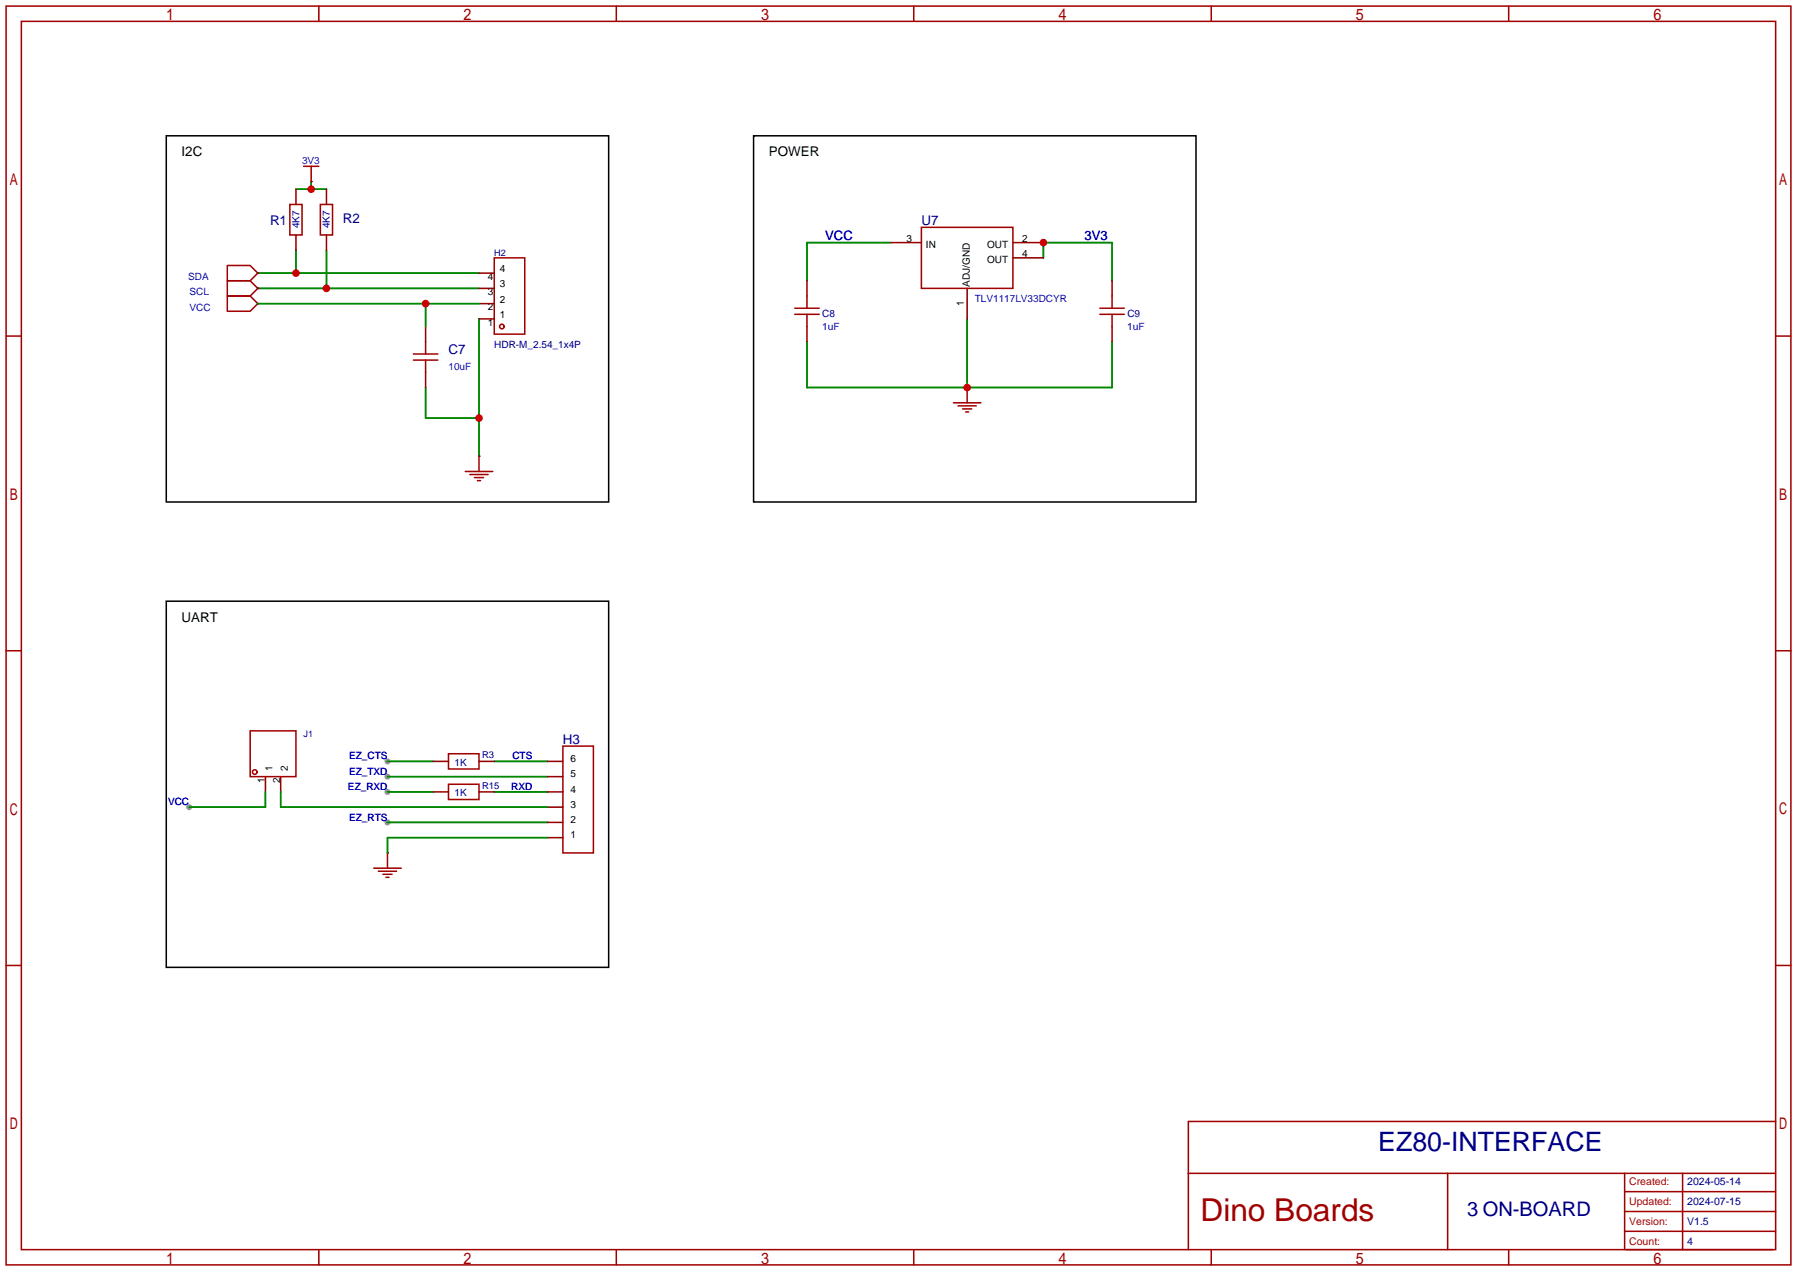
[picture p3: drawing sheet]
<svg xmlns="http://www.w3.org/2000/svg" width="299mm" height="212mm" viewBox="0 0 299 212" stroke-linecap="round" stroke-linejoin="round" font-family="sans-serif">
<g fill="#999">
<circle cx="64.5" cy="136.9" r=".51"/>
<circle cx="64.5" cy="129.3" r=".51"/>
<circle cx="64.5" cy="131.8" r=".51"/>
<circle cx="64.5" cy="126.7" r=".51"/>
<circle cx="31.5" cy="134.4" r=".51"/>
</g>
<g fill="none" stroke="#a10000" stroke-width=".25">
<path d="M1 1h297.2v209.6h-297.2zM3.6 3.6h292.1v204.4h-292.1zM53.1 1v2.6M102.6 1v2.6M152.1 1v2.6M201.7 1v2.6M251.2 1v2.6M48.3 34h2v5.1h-2zM50.5 27.7h2.6M51.8 27.7v2.5M53.3 34h2.1v5.1h-2.1zM153.4 37.8h15.3v10.2h-15.3z"/>
<path d="M1 55.9h2.6M37.8 44.2h3.9l1.2 1.3-1.2 1.2h-3.9zM37.8 46.7h3.9l1.2 1.3-1.2 1.3h-3.9zM37.8 49.3h3.9l1.2 1.2-1.2 1.3h-3.9zM68.8 58.9h4.1M68.8 59.9h4.1M70.9 56.9v2M70.9 59.9v2.1M82.3 42.9h5.1v12.7h-5.1zM132.3 52.3h4.1M132.3 51.3h4.1M134.4 49.3v2"/>
<path d="M134.4 52.3v2.1M183.1 52.3h4.1M183.1 51.3h4.1M185.2 49.3v2M185.2 52.3v2.1M295.7 55.9h2.5M77.5 78.5h4.5M78.2 79h3.1M79 79.5h1.5M79.8 75.9v2.6M158.7 67.1h4.6M159.5 67.6h3.1"/>
<path d="M160.3 68.1h1.5M160.8 68.6h.5M161 64.5v2.6M79.5 80h.5M1 108.3h2.6M295.7 108.3h2.5M41.7 121.7h7.6v7.6h-7.6zM74.7 125.5h5.1v2.5h-5.1zM74.7 130.6h5.1v2.5h-5.1zM93.7 124.2h5.1v17.8h-5.1zM62.2 144.5h4.6M63 145h3"/>
<path d="M63.8 145.5h1.5M64.3 146.1h.5M64.5 142v2.5M1 160.7h2.6M295.7 160.7h2.5M197.9 195.3h97.8M241 195.3v12.7M270.5 195.3v12.7M270.5 198.4h25.2M280.2 195.3v12.7M295.7 186.7h-97.8v21.3M53.1 208v2.6"/>
<path d="M102.6 208v2.6M152.1 208v2.6M201.7 208v2.6M251.2 208v2.6M270.5 201.7h25.2M270.5 205h25.2M270.8 208h24.3"/>
<circle cx="83.6" cy="54.4" r=".38"/>
<circle cx="42.4" cy="128.5" r=".38"/>
</g>
<g fill="none" stroke="#008700" stroke-width=".25">
<path d="M49.3 31.5h5.1M51.8 30.2v1.3M42.9 48h36.9M42.9 45.5h36.9M42.9 50.5h36.9M49.3 41.7v3.8M54.4 41.7v6.3M70.9 50.5v3.9M79.8 53.1v22.8M134.4 56.9v7.6h50.8v-7.6M148.3 40.4h-13.9v6.3M161 53.1v11.4"/>
<path d="M173.7 42.9v-2.5h11.5v6.3M70.9 64.5v5.1h8.9M44.2 131.8v2.6h-12.7M46.7 131.8v2.6h44.5M64.5 136.9h26.7M64.5 129.3h26.7M64.5 131.8h7.6M64.5 126.7h7.6M82.3 131.8h8.9M82.3 126.7h8.9M91.2 139.4h-26.7v2.6"/>
</g>
<g fill="none" stroke="#870000" stroke-width=".25">
<path d="M49.3 31.5v2.5M49.3 39.1v2.6M51.8 30.2h.1M54.4 31.5v2.5M54.4 39.1v2.6M42.9 45.5h.1M42.9 48h.1M42.9 50.5h.1M70.9 54.4v2.5M79.8 53.1h2.5M79.8 50.5h2.5M79.8 48h2.5"/>
<path d="M79.8 45.5h2.5M134.4 46.7v2.6M134.4 54.4v2.5M148.3 40.4h5.1M161 48v5.1M168.7 40.4h5M168.7 42.9h5M185.2 46.7v2.6M185.2 54.4v2.5M70.9 62v2.5M79.8 75.9h.1M161 64.5h.1"/>
<path d="M44.2 129.3v2.5M46.7 129.3v2.5M72.1 131.8h2.6M72.1 126.7h2.6M79.8 131.8h2.5M79.8 126.7h2.5M91.2 139.4h2.5M91.2 136.9h2.5M91.2 134.4h2.5M91.2 131.8h2.5M91.2 129.3h2.5M91.2 126.7h2.5"/>
<path d="M64.5 142h.1"/>
</g>
<path d="M27.7 22.6h73.6v61h-73.6zM125.5 22.6h73.6v61h-73.6zM27.7 100.1h73.6v60.9h-73.6z" fill="none" stroke="#000" stroke-width=".25"/>
<g fill="#c00">
<circle cx="51.8" cy="31.5" r=".63"/>
<circle cx="54.4" cy="48" r=".63"/>
<circle cx="49.3" cy="45.5" r=".63"/>
<circle cx="79.8" cy="69.6" r=".63"/>
<circle cx="70.9" cy="50.5" r=".63"/>
<circle cx="173.7" cy="40.4" r=".63"/>
<circle cx="161" cy="64.5" r=".63"/>
</g>
<text font-size="5.3" fill="#a00000" x="199.9" y="203.3">Dino Boards</text>
<text font-size="4.5" fill="#000080" x="229.5" y="191.6">EZ80-INTERFACE</text>
<text font-size="3.3" fill="#000080" x="244.3" y="202.5">3 ON-BOARD</text>
<g font-size="2.2">
<text x="30.2" y="26">I2C</text>
<text x="128" y="26">POWER</text>
<text x="30.2" y="103.5">UART</text>
</g>
<g font-size="2.2" fill="#000080">
<text x="45" y="37.4">R1</text>
<text x="57.1" y="37.1">R2</text>
<text x="153.4" y="37.4">U7</text>
<text x="74.7" y="59">C7</text>
<text x="93.7" y="123.8">H3</text>
</g>
<g font-size="2.2" fill="#00f">
<text x="137.4" y="40">VCC</text>
<text x="180.6" y="40">3V3</text>
</g>
<g font-size="1.8" fill="#a00000">
<text x="271.3" y="197.3">Created:</text>
<text x="271.3" y="200.6">Updated:</text>
<text x="271.3" y="203.9">Version:</text>
<text x="271.3" y="207.2">Count:</text>
</g>
<g font-size="1.8" fill="#000080">
<text x="280.9" y="197.3">2024-05-14</text>
<text x="280.9" y="200.6">2024-07-15</text>
<text x="280.9" y="203.9">V1.5</text>
<text x="280.9" y="207.2">4</text>
</g>
<g font-size="1.7" fill="#00f">
<text x="50.3" y="27.4">3V3</text>
<text x="31.3" y="46.6">SDA</text>
<text x="31.6" y="49.2">SCL</text>
<text x="31.6" y="51.7">VCC</text>
<text x="162.3" y="50.2">TLV1117LV33DCYR</text>
<text x="136.9" y="54.9">1uF</text>
<text x="187.7" y="54.9">1uF</text>
<text x="74.7" y="61.7">10uF</text>
<text x="57.9" y="131.5">EZ_RXD</text>
<text x="58.1" y="129">EZ_TXD</text>
<text x="58.1" y="126.4">EZ_CTS</text>
<text x="85.1" y="131.5">RXD</text>
<text x="85.3" y="126.4">CTS</text>
<text x="28" y="134">VCC</text>
<text x="58.1" y="136.6">EZ_RTS</text>
</g>
<g font-size="1.7" fill="#000080">
<text x="49.8" y="38" transform="rotate(-90 49.8 38)">4K7</text>
<text x="54.9" y="38" transform="rotate(-90 54.9 38)">4K7</text>
<text x="136.9" y="52.7">C8</text>
<text x="187.7" y="52.7">C9</text>
<text x="82.3" y="57.8">HDR-M_2.54_1x4P</text>
<text x="75.7" y="127.4">1K</text>
<text x="75.7" y="132.5">1K</text>
</g>
<g font-size="1.7">
<text x="151" y="40.3">3</text>
<text x="154.2" y="41.3">IN</text>
<text x="164.4" y="41.3">OUT</text>
<text x="170.2" y="40.3">2</text>
<text x="81.2" y="46.6">4</text>
<text x="83.2" y="47.9">3</text>
<text x="83.2" y="45.3">4</text>
<text x="161.5" y="47.7" transform="rotate(-90 161.5 47.7)">ADJ/GND</text>
<text x="164.4" y="43.9">OUT</text>
<text x="170.2" y="42.8">4</text>
<text x="81.2" y="51.7">2</text>
<text x="81.2" y="49.1">3</text>
<text x="83.2" y="52.9">1</text>
<text x="83.2" y="50.4">2</text>
<text x="160.5" y="50.9" transform="rotate(-90 160.5 50.9)">1</text>
<text x="81.2" y="54.2">1</text>
<text x="44.1" y="130.3" transform="rotate(-90 44.1 130.3)">1</text>
<text x="45.4" y="128.3" transform="rotate(-90 45.4 128.3)">1</text>
<text x="46.7" y="130.3" transform="rotate(-90 46.7 130.3)">2</text>
<text x="47.9" y="128.3" transform="rotate(-90 47.9 128.3)">2</text>
<text x="95" y="131.9">4</text>
<text x="95" y="129.4">5</text>
<text x="95" y="126.8">6</text>
<text x="95" y="137">2</text>
<text x="95" y="134.5">3</text>
<text x="95" y="139.5">1</text>
</g>
<g font-size="1.6" fill="#000080">
<text x="80.3" y="126.2">R3</text>
<text x="80.3" y="131.3">R15</text>
</g>
<g font-size="1.5" fill="#000080">
<text x="82.3" y="42.6">H2</text>
<text x="50.5" y="122.7">J1</text>
</g>
</svg>
